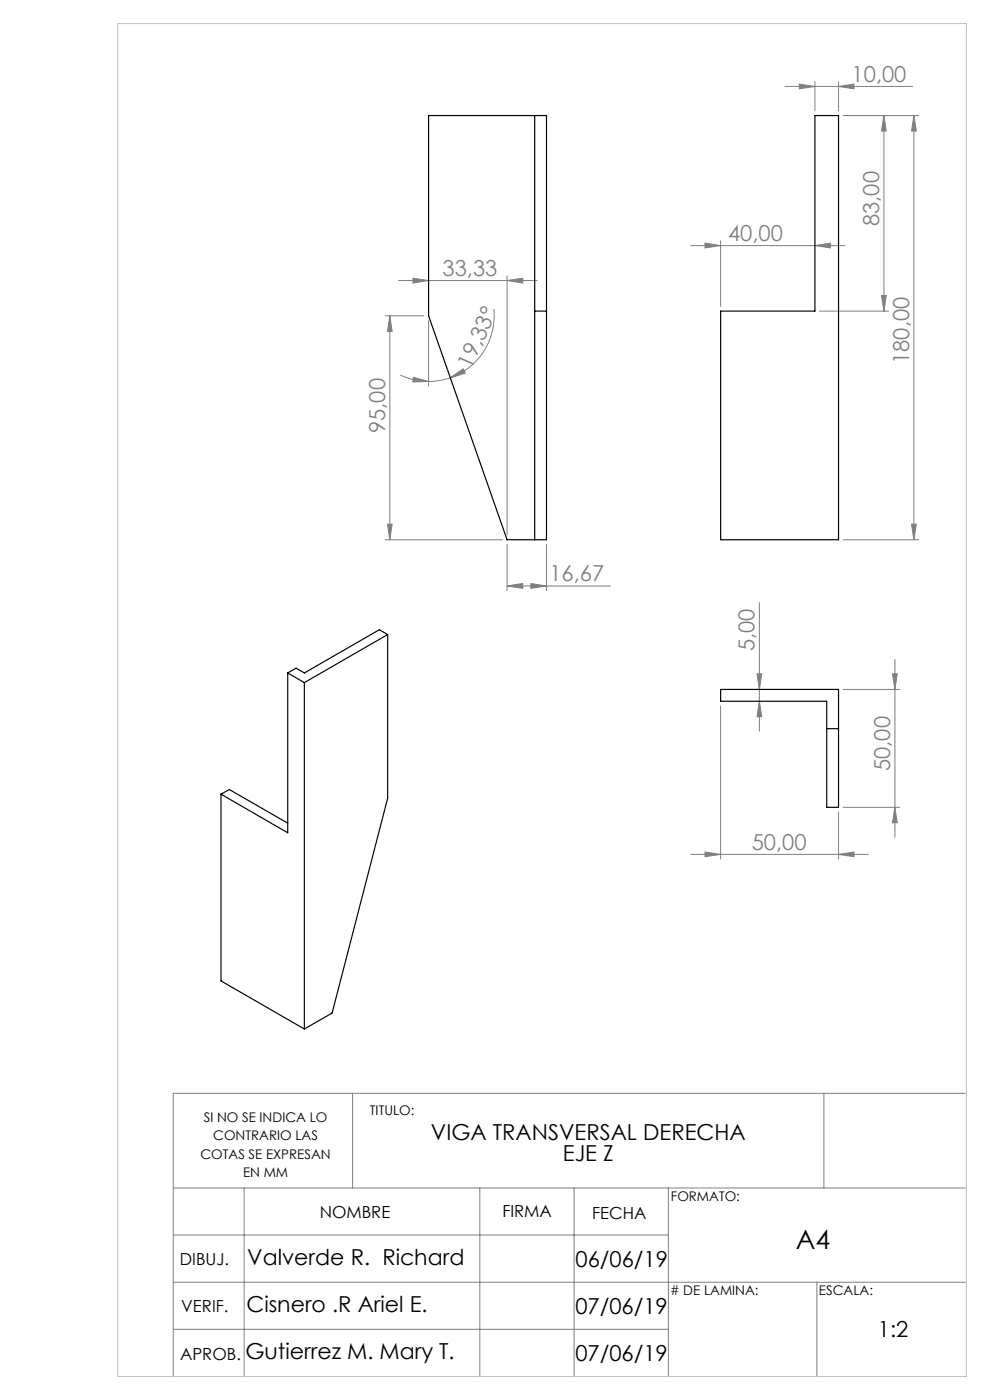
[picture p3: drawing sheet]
<svg xmlns="http://www.w3.org/2000/svg" width="210mm" height="297mm" viewBox="0 0 210 297" stroke-linecap="round" stroke-linejoin="round" font-family="sans-serif">
<g fill="none" stroke="#808080" stroke-width=".21">
<path d="M166.5 18.3h27.1M169.5 17.8l3.4 .5-3.4 .5zM172.9 17.4v6.1M177.9 18.3l3.3-.5v1zM177.9 17.4v6.1M187.5 24.5v41.5M187.5 24.5l.5 3.3h-1zM193.9 24.5l.5 3.3h-1zM193.9 24.5v90M194.9 24.5h-16M84.6 59.5h29.3M87.6 59l3.3 .5-3.3 .5z"/>
<path d="M107.6 59.5l3.3-.5v1zM107.6 58.5v55M146.5 52.1h32.7M149.5 51.6l3.4 .5-3.4 .5zM152.9 51.1v13.9M172.9 52.1l3.3-.5v1zM81.7 67h8.2M82.7 67l.5 3.3h-1zM82.7 67v47.5M84.9 79.5a14.1 14.1 0 0 0 6 1.4M90.9 68v13.9M104.7 65.5a14 14 0 0 1-9.2 14.6"/>
<path d="M173.8 66h14.7M187 62.7h1l-.5 3.3zM87.7 80l3.2 .9-3.3 .1zM95.5 80.1l2.7-1.9 .5 1zM95.5 80.1a15.6 15.6 0 0 1-4.6 .8M81.7 114.5h24.9M82.2 111.2h1l-.5 3.3zM107.6 115.5v9.8M115.9 115.5v9.8M178.9 114.5h16M193.4 111.2h1l-.5 3.3zM107.6 124.3l3.3-.5v1z"/>
<path d="M107.6 124.3h21.9M112.6 123.8l3.3 .5-3.3 .5zM161.1 127.8v27.3M189.8 139.9v37.7M152.9 149.8v32.4M160.6 142.9h1l-.5 3.4zM161.1 148.8l.5 3.2h-1zM178.9 146.3h11.9M189.3 142.9h1l-.5 3.4zM177.9 172.3v9.9M178.9 171.3h11.9M189.8 171.3l.5 3.3h-1z"/>
<path d="M146.5 181.3h37.7M149.5 180.8l3.4 .5-3.4 .4zM177.9 181.3l3.3-.5v.9zM74.8 231.9v20.1M174.8 231.9v20.1M204.8 231.9h-168v60.1M36.8 252h168M51.8 252v40M101.8 252v40M121.8 252v40M141.8 252v40M36.8 262h105"/>
<path d="M36.8 272h168M173.3 272v20M36.8 282h105"/>
</g>
<path d="M25 5h180v287h-180z" fill="none" stroke="#c0c0c0" stroke-width=".21"/>
<g fill="#808080">
<path d="M172.9 52.1l3.3-.5v1zM149.5 51.6l3.4 .5-3.4 .5z"/>
<path d="M177.9 18.3l3.3-.5v1zM169.5 17.8l3.4 .5-3.4 .5zM107.6 59.5l3.3-.5v1zM87.6 59l3.3 .5-3.3 .5z"/>
<path d="M107.6 124.3l3.3-.5v1zM112.6 123.8l3.3 .5-3.3 .5zM149.5 180.8l3.4 .5-3.4 .4zM177.9 181.3l3.3-.5v.9z"/>
<path d="M87.7 80l3.2 .9-3.3 .1zM95.5 80.1l2.7-1.9 .5 1z"/>
<path d="M187 62.7h1l-.5 3.3zM187.5 24.5l.5 3.3h-1z"/>
<path d="M193.4 111.2h1l-.5 3.3zM193.9 24.5l.5 3.3h-1zM82.2 111.2h1l-.5 3.3zM82.7 67l.5 3.3h-1zM161.1 148.8l.5 3.2h-1zM160.6 142.9h1l-.5 3.4z"/>
<path d="M189.3 142.9h1l-.5 3.4zM189.8 171.3l.5 3.3h-1z"/>
</g>
<g fill="none" stroke="#000" stroke-width=".25">
<path d="M90.9 24.5h25v90h-8.3l-16.7-47.5zM113.4 24.5v90M172.9 24.5h5v90h-25v-48.5h20zM113.4 66h2.5M82.2 134.6l-1.7-1-15.9 9.2-1.8-1.1-1.8 1.1M82.2 134.6l-17.6 10.2M82.2 134.6v34.7l-11.8 45.6-5.8 3.4M61 142.8l3.6 2M61 142.8v33.9l-14.1-8.2M64.6 144.8v73.5M152.9 146.3h25v25h-2.5v-22.5h-22.5zM175.4 154.6h2.5"/>
<path d="M46.9 168.5v39.6l17.7 10.2M46.9 168.5l1.7-1 12.4 7.1"/>
</g>
<text font-size="5.6" x="168.8" y="264.9">A4</text>
<g font-size="4.7" fill="#808080">
<text x="180.7" y="17.3">10,00</text>
<text x="186.5" y="48" transform="rotate(-90 186.5 48)">83,00</text>
<text x="154.4" y="51.1">40,00</text>
<text x="93.9" y="58.5">33,33</text>
<text x="192.9" y="77.2" transform="rotate(-90 192.9 77.2)">180,00</text>
<text x="100" y="78.4" transform="rotate(-66 100 78.4)">19,33°</text>
<text x="81.7" y="91.9" transform="rotate(-90 81.7 91.9)">95,00</text>
<text x="116.5" y="123.3">16,67</text>
<text x="160.1" y="138.2" transform="rotate(-90 160.1 138.2)">5,00</text>
<text x="188.8" y="163.6" transform="rotate(-90 188.8 163.6)">50,00</text>
<text x="159.4" y="180.2">50,00</text>
</g>
<g font-size="4.7">
<text x="91.4" y="241.8">VIGA TRANSVERSAL DERECHA</text>
<text x="119.4" y="246.3">EJE Z</text>
<text x="52.4" y="268.4">Valverde R. Richard</text>
<text x="122.1" y="268.8">06/06/19</text>
<text x="52.3" y="278.4">Cisnero .R Ariel E.</text>
<text x="122.1" y="278.8">07/06/19</text>
<text x="186.2" y="283.7">1:2</text>
<text x="52.1" y="288.3">Gutierrez M. Mary T.</text>
<text x="122.1" y="288.8">07/06/19</text>
</g>
<g font-size="3.5">
<text x="67.8" y="258.4">NOMBRE</text>
<text x="106.6" y="258.3">FIRMA</text>
<text x="125.6" y="258.5">FECHA</text>
<text x="38.2" y="268.4">DIBUJ.</text>
<text x="38.5" y="278.4">VERIF.</text>
<text x="38.2" y="288.5">APROB.</text>
</g>
<g font-size="2.8">
<text x="43.2" y="238.1">SI NO SE INDICA LO</text>
<text x="78.5" y="236.5">TITULO:</text>
<text x="42.5" y="245.8">COTAS SE EXPRESAN</text>
<text x="45.2" y="241.9">CONTRARIO LAS</text>
<text x="51.6" y="249.6">EN MM</text>
<text x="142.3" y="254.8">FORMATO:</text>
<text x="142.1" y="274.7"># DE LAMINA:</text>
<text x="173.7" y="274.6">ESCALA:</text>
</g>
</svg>
